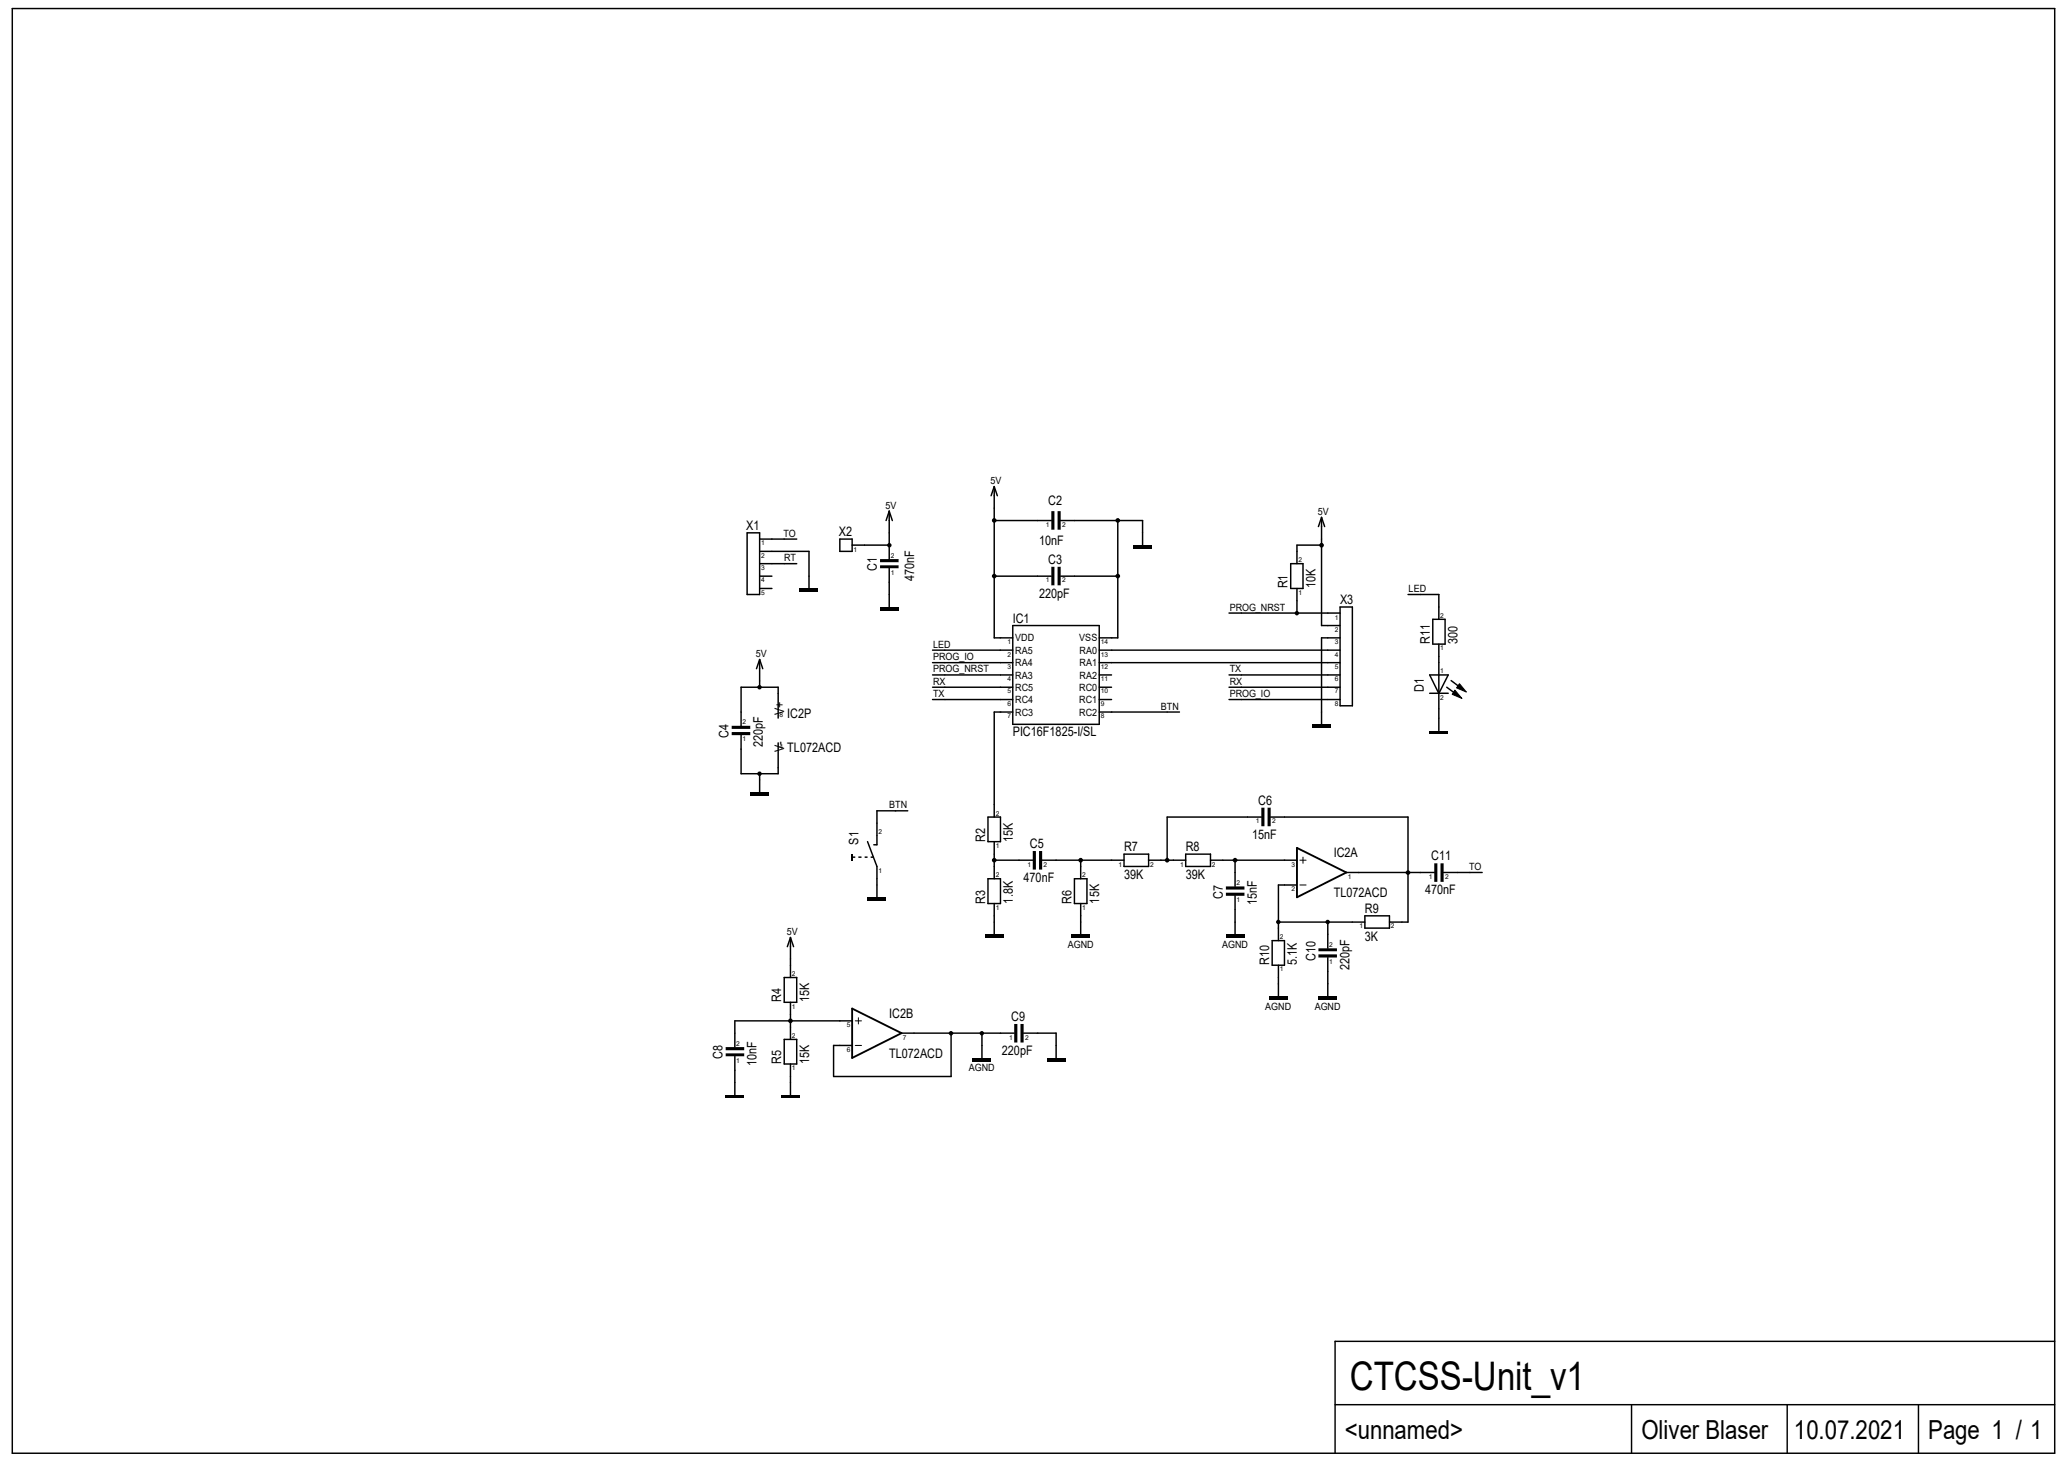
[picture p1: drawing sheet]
<svg xmlns="http://www.w3.org/2000/svg" width="420mm" height="297mm" viewBox="0 0 420 297" stroke-linecap="round" stroke-linejoin="round" font-family="sans-serif">
<g fill="none" stroke="#000" stroke-width=".3">
<path d="M2.5 1.7h415v293.5h-415zM202 98.8v30.8h3.8M202 98.8l.6 1.9M202 98.8l-.6 1.9M151.8 108.2h2.5v12.6h-2.5zM154.3 114.5h7.6M154.3 117.1h2.5M154.3 119.5h2.5M154.3 112h10.1v7.5M154.3 109.5h7.6M170.6 109.5h2.5v2.5h-2.5zM173.1 110.7h7.6"/>
<path d="M180.7 103.8v9.8M180.7 115.4v7.9M180.7 103.8l.6 1.9M180.7 103.8l-.7 1.9M202 117.1h11.6M202 105.7h11.6M215.5 117.1h11.6M215.5 105.7h16.7v5M227.1 105.7v23.9h-3.7M262.3 114.5h2.5v5h-2.5zM263.5 119.5v5M268.5 110.7h-5v3.8"/>
<path d="M268.5 105.1v22h3.8M268.5 105.1l.7 1.9M268.5 105.1l-.6 1.9M154.3 134v5.6M154.3 134l.7 1.8M154.3 134l-.6 1.8M189.5 137.1h16.3M189.5 132.1h16.3M189.5 134.6h16.3M189.5 139.6h16.3M205.8 127.1h17.6v20.1h-17.6zM223.4 137.1h2.4"/>
<path d="M223.4 132.1h48.9M223.4 134.6h48.9M223.4 139.6h2.4M249.7 137.1h22.6M249.7 124.5h22.6M249.7 139.6h22.6M272.3 129.6h-3.8v17.6M272.3 123.3h2.5v20.1h-2.5zM286.1 120.8h6.3v5M290.5 137.1h3.8l-1.9 3.8zM291.1 125.8h2.5v5.1h-2.5zM292.4 130.9v17.5"/>
<path d="M294 139.6l2 1.5M294.9 138.3l2 1.5M150.6 149.4v7.8h7.5v-6.3M154.3 157.2v3.8M158.1 145.9v-6.3h-7.5v7.8M189.5 142.1h16.3M205.8 144.7h-3.8v21.3M223.4 144.7h16.2M223.4 142.1h2.4M249.7 142.1h22.6M290.5 140.8h3.8M176.3 171l1.9 5v6.3"/>
<path d="M184.4 164.7h-6.2v6.9h-.7M200.7 178.5h2.6v5.1h-2.6zM200.7 166h2.6v5h-2.6zM202 171v7.5M202 174.8h7.8M211.8 174.8h16.6M218.3 178.5h2.6v5.1h-2.6zM219.6 174.8v3.7M228.4 173.5h5v2.5h-5zM233.4 174.8h7.5M240.9 173.5h5.1v2.5h-5.1zM246 174.8h17.5"/>
<path d="M251 174.8v5.3M256.3 166h-19.1v8.8M258.2 166h27.9v21.3h-3.8M263.5 179.8h-3.7v11.3M273.6 177.2h17.8M293.3 177.2h7.9M159.3 198.6h2.6v5h-2.6zM160.6 190.5v8.1M160.6 190.5l.6 1.8M160.6 190.5l-.6 1.8M202 183.6v6.2M219.6 183.6v6.2"/>
<path d="M251 182v7.8M258.5 191.1h2.5v5h-2.5zM259.8 196.1v6.3M259.8 187.3h17.5M269.8 187.3v5.4M269.8 194.5v7.9M277.3 186.1h5v2.5h-5zM149.3 214.6v7.9M159.3 211.2h2.6v5h-2.6zM160.6 203.6v7.6M160.6 216.2v6.3M173.1 207.4h-23.8v5.3"/>
<path d="M183.2 209.9h22.9M193.3 209.9v8.8h-23.9v-6.3h3.7M199.5 209.9v5M208 209.9h6.6v5M417.5 272.5h-146.2v22.7M271.3 285.4h146.2M331.5 285.4v9.8M363.1 285.4v9.8M389.8 285.4v9.8"/>
</g>
<g fill="#000">
<path d="M162.5 119.5h3.7v.7h-3.7z" fill-rule="evenodd"/>
<path d="M178.8 113.6h3.8v.6h-3.8zM178.8 114.9h3.8v.5h-3.8z" fill-rule="evenodd"/>
<path d="M214.9 115.1h.6v3.8h-.6zM213.6 115.1h.6v3.8h-.6z" fill-rule="evenodd"/>
<path d="M214.9 103.8h.6v3.8h-.6zM213.6 103.8h.6v3.8h-.6z" fill-rule="evenodd"/>
<path d="M230.3 110.7h3.7v.7h-3.7z" fill-rule="evenodd"/>
<path d="M178.8 123.3h3.8v.7h-3.8z" fill-rule="evenodd"/>
<path d="M148.7 147.4h3.7v.7h-3.7zM148.7 148.7h3.7v.7h-3.7z" fill-rule="evenodd"/>
<path d="M266.7 147.2h3.7v.6h-3.7z" fill-rule="evenodd"/>
<path d="M290.5 148.4h3.8v.6h-3.8z" fill-rule="evenodd"/>
<path d="M152.4 161h3.8v.6h-3.8z" fill-rule="evenodd"/>
<path d="M173.1 174h.7v.3h-.7zM174.4 174h.6v.3h-.6zM175.7 174h.6v.3h-.6zM176.9 174h.6v.3h-.6z" fill-rule="evenodd"/>
<path d="M173 173.5h.3v1.3h-.3z" fill-rule="evenodd"/>
<path d="M211.1 172.9h.7v3.8h-.7zM209.8 172.9h.7v3.8h-.7z" fill-rule="evenodd"/>
<path d="M257.6 164.1h.6v3.8h-.6zM256.3 164.1h.6v3.8h-.6z" fill-rule="evenodd"/>
<path d="M292.7 175.4h.6v3.8h-.6zM291.4 175.4h.7v3.8h-.7z" fill-rule="evenodd"/>
<path d="M176.3 182.3h3.7v.6h-3.7z" fill-rule="evenodd"/>
<path d="M200.2 189.8h3.7v.7h-3.7z" fill-rule="evenodd"/>
<path d="M217.7 189.8h3.8v.7h-3.8z" fill-rule="evenodd"/>
<path d="M249.1 189.8h3.8v.7h-3.8z" fill-rule="evenodd"/>
<path d="M249.1 180.1h3.8v.6h-3.8zM249.1 181.4h3.8v.6h-3.8z" fill-rule="evenodd"/>
<path d="M267.9 192.7h3.8v.6h-3.8zM267.9 193.9h3.8v.6h-3.8z" fill-rule="evenodd"/>
<path d="M147.4 212.7h3.8v.7h-3.8zM147.4 214h3.8v.6h-3.8z" fill-rule="evenodd"/>
<path d="M197.6 214.9h3.8v.7h-3.8z" fill-rule="evenodd"/>
<path d="M207.3 208h.7v3.8h-.7zM206.1 208h.6v3.8h-.6z" fill-rule="evenodd"/>
<path d="M212.7 214.9h3.8v.7h-3.8z" fill-rule="evenodd"/>
<path d="M257.9 202.4h3.7v.6h-3.7z" fill-rule="evenodd"/>
<path d="M267.9 202.4h3.8v.6h-3.8z" fill-rule="evenodd"/>
<path d="M147.4 222.5h3.8v.6h-3.8z" fill-rule="evenodd"/>
<path d="M158.7 222.5h3.8v.6h-3.8z" fill-rule="evenodd"/>
<circle cx="180.7" cy="110.8" r=".45"/>
<circle cx="202" cy="117" r=".48"/>
<circle cx="202" cy="105.7" r=".48"/>
<circle cx="227.1" cy="117" r=".48"/>
<circle cx="227.1" cy="105.7" r=".48"/>
<circle cx="268.5" cy="110.8" r=".48"/>
<circle cx="154.3" cy="139.6" r=".45"/>
<circle cx="263.5" cy="124.6" r=".45"/>
<circle cx="154.3" cy="157.2" r=".45"/>
<circle cx="202" cy="174.8" r=".48"/>
<circle cx="219.6" cy="174.8" r=".48"/>
<circle cx="237.2" cy="174.8" r=".48"/>
<circle cx="251" cy="174.8" r=".48"/>
<circle cx="286.1" cy="177.3" r=".48"/>
<circle cx="259.7" cy="187.3" r=".45"/>
<circle cx="269.8" cy="187.3" r=".45"/>
<circle cx="160.6" cy="207.4" r=".48"/>
<circle cx="193.2" cy="209.9" r=".45"/>
<circle cx="199.5" cy="209.9" r=".45"/>
</g>
<path d="M295.6 140.2l1.5 1.7-2-.8zM296.5 138.9l1.4 1.7-1.9-.9z" fill="#000" stroke="#000" stroke-width=".2"/>
<path d="M264.1 179.8h1.3M264.1 174.8h1.3M264.8 174.1v1.3M173.8 212.4h1.2M173.8 207.4h1.2M174.4 206.8v1.2" fill="none" stroke="#000" stroke-width=".2"/>
<path d="M263.5 172.3l10.1 4.9-10.1 5.1zM173.1 204.9l10.1 5-10.1 5z" fill="none" stroke="#000" stroke-width=".38"/>
<text font-size="8" x="274.2" y="282.4">CTCSS-Unit_v1</text>
<g font-size="5.3">
<text x="273.3" y="292.3">&lt;unnamed&gt;</text>
<text x="333.5" y="292.3">Oliver Blaser</text>
<text x="364.5" y="292.3">10.07.2021</text>
<text x="391.8" y="292.3">Page 1 / 1</text>
</g>
<g font-size="2.7">
<text x="151.6" y="107.6">X1</text>
<text x="213" y="102.6">C2</text>
<text x="170.4" y="108.9">X2</text>
<text x="211.1" y="110.7">10nF</text>
<text x="178.2" y="116.1" transform="rotate(-90 178.2 116.1)">C1</text>
<text x="185.7" y="118" transform="rotate(-90 185.7 118)">470nF</text>
<text x="213" y="114.5">C3</text>
<text x="261.6" y="119.5" transform="rotate(-90 261.6 119.5)">R1</text>
<text x="267.3" y="119.5" transform="rotate(-90 267.3 119.5)">10K</text>
<text x="211.1" y="121.4">220pF</text>
<text x="272.3" y="122.7">X3</text>
<text x="205.8" y="126.6">IC1</text>
<text x="290.5" y="130.9" transform="rotate(-90 290.5 130.9)">R11</text>
<text x="296.1" y="130.9" transform="rotate(-90 296.1 130.9)">300</text>
<text x="289.3" y="140.6" transform="rotate(-90 289.3 140.6)">D1</text>
<text x="148" y="150" transform="rotate(-90 148 150)">C4</text>
<text x="159.3" y="145.3" transform="rotate(-90 159.3 145.3)">V+</text>
<text x="160" y="145.9">IC2P</text>
<text x="205.8" y="149.6">PIC16F1825-I/SL</text>
<text x="155" y="151.8" transform="rotate(-90 155 151.8)">220pF</text>
<text x="159.3" y="152.8" transform="rotate(-90 159.3 152.8)">V-</text>
<text x="160" y="152.8">TL072ACD</text>
<text x="255.6" y="163.5">C6</text>
<text x="174.4" y="171.6" transform="rotate(-90 174.4 171.6)">S1</text>
<text x="200.2" y="171" transform="rotate(-90 200.2 171)">R2</text>
<text x="205.8" y="171" transform="rotate(-90 205.8 171)">15K</text>
<text x="209.2" y="172.3">C5</text>
<text x="228.4" y="172.9">R7</text>
<text x="240.9" y="172.9">R8</text>
<text x="254.4" y="170.4">15nF</text>
<text x="208" y="179.2">470nF</text>
<text x="228.4" y="178.5">39K</text>
<text x="240.9" y="178.5">39K</text>
<text x="271" y="174.1">IC2A</text>
<text x="290.8" y="174.8">C11</text>
<text x="200.2" y="183.6" transform="rotate(-90 200.2 183.6)">R3</text>
<text x="205.8" y="183.6" transform="rotate(-90 205.8 183.6)">1.8K</text>
<text x="217.7" y="183.6" transform="rotate(-90 217.7 183.6)">R6</text>
<text x="223.4" y="183.6" transform="rotate(-90 223.4 183.6)">15K</text>
<text x="248.5" y="182.6" transform="rotate(-90 248.5 182.6)">C7</text>
<text x="255.4" y="183.9" transform="rotate(-90 255.4 183.9)">15nF</text>
<text x="271" y="182.3">TL072ACD</text>
<text x="277.3" y="185.4">R9</text>
<text x="289.6" y="181.7">470nF</text>
<text x="277.3" y="191.1">3K</text>
<text x="257.9" y="196.1" transform="rotate(-90 257.9 196.1)">R10</text>
<text x="263.5" y="196.1" transform="rotate(-90 263.5 196.1)">5.1K</text>
<text x="267.3" y="195.2" transform="rotate(-90 267.3 195.2)">C10</text>
<text x="274.2" y="197" transform="rotate(-90 274.2 197)">220pF</text>
<text x="158.7" y="203.6" transform="rotate(-90 158.7 203.6)">R4</text>
<text x="164.4" y="203.6" transform="rotate(-90 164.4 203.6)">15K</text>
<text x="180.7" y="206.8">IC2B</text>
<text x="205.5" y="207.4">C9</text>
<text x="146.8" y="215.2" transform="rotate(-90 146.8 215.2)">C8</text>
<text x="180.7" y="214.9">TL072ACD</text>
<text x="203.6" y="214.3">220pF</text>
<text x="153.7" y="216.5" transform="rotate(-90 153.7 216.5)">10nF</text>
<text x="158.7" y="216.2" transform="rotate(-90 158.7 216.2)">R5</text>
<text x="164.4" y="216.2" transform="rotate(-90 164.4 216.2)">15K</text>
</g>
<g font-size="2">
<text x="201.3" y="98.3">5V</text>
<text x="179.9" y="103.3">5V</text>
<text x="267.8" y="104.6">5V</text>
<text x="159.2" y="109">TO</text>
<text x="159.3" y="114">RT</text>
<text x="249.9" y="124">PROG_NRST</text>
<text x="286.2" y="120.3">LED</text>
<text x="189.6" y="131.6">LED</text>
<text x="206.3" y="130.3">VDD</text>
<text x="219.3" y="130.3">VSS</text>
<text x="153.6" y="133.5">5V</text>
<text x="189.6" y="136.6">PROG_NRST</text>
<text x="189.6" y="134.1">PROG_IO</text>
<text x="206.3" y="137.8">RA3</text>
<text x="206.3" y="135.3">RA4</text>
<text x="206.3" y="132.8">RA5</text>
<text x="219.4" y="137.8">RA2</text>
<text x="219.4" y="135.3">RA1</text>
<text x="219.4" y="132.8">RA0</text>
<text x="249.9" y="136.6">TX</text>
<text x="189.6" y="141.6">TX</text>
<text x="189.6" y="139.1">RX</text>
<text x="206.3" y="142.9">RC4</text>
<text x="206.3" y="140.4">RC5</text>
<text x="219.3" y="142.9">RC1</text>
<text x="219.3" y="140.4">RC0</text>
<text x="249.9" y="141.6">PROG_IO</text>
<text x="249.9" y="139.1">RX</text>
<text x="206.3" y="145.4">RC3</text>
<text x="219.3" y="145.4">RC2</text>
<text x="235.9" y="144.1">BTN</text>
<text x="180.7" y="164.2">BTN</text>
<text x="298.5" y="176.7">TO</text>
<text x="159.9" y="190">5V</text>
<text x="217" y="192.5">AGND</text>
<text x="248.3" y="192.5">AGND</text>
<text x="257.1" y="205.1">AGND</text>
<text x="267.1" y="205.1">AGND</text>
<text x="196.9" y="217.6">AGND</text>
</g>
<g font-size="1.4">
<text x="212.5" y="107">1</text>
<text x="215.8" y="107">2</text>
<text x="154.6" y="113.3">2</text>
<text x="154.6" y="110.8">1</text>
<text x="173.4" y="112.1">1</text>
<text x="181" y="113.3">2</text>
<text x="154.6" y="118.3">4</text>
<text x="154.6" y="115.8">3</text>
<text x="181" y="116.8">1</text>
<text x="212.5" y="118.3">1</text>
<text x="215.8" y="118.3">2</text>
<text x="263.8" y="114.2">2</text>
<text x="154.6" y="120.8">5</text>
<text x="263.8" y="120.8">1</text>
<text x="271.2" y="125.9">1</text>
<text x="292.7" y="125.5">2</text>
<text x="204.7" y="130.9">1</text>
<text x="223.7" y="130.9">14</text>
<text x="271.2" y="130.9">3</text>
<text x="271.2" y="128.4">2</text>
<text x="204.7" y="135.9">3</text>
<text x="204.7" y="133.4">2</text>
<text x="223.7" y="135.9">12</text>
<text x="223.7" y="133.4">13</text>
<text x="271.2" y="135.9">5</text>
<text x="271.2" y="133.4">4</text>
<text x="292.7" y="132.1">1</text>
<text x="292.7" y="136.8">1</text>
<text x="204.7" y="143.4">6</text>
<text x="204.7" y="140.9">5</text>
<text x="204.7" y="138.4">4</text>
<text x="223.7" y="143.4">9</text>
<text x="223.7" y="140.9">10</text>
<text x="223.7" y="138.4">11</text>
<text x="271.2" y="143.4">8</text>
<text x="271.2" y="140.9">7</text>
<text x="271.2" y="138.4">6</text>
<text x="292.7" y="142.2">2</text>
<text x="150.9" y="147.2">2</text>
<text x="158.4" y="145.6">8</text>
<text x="204.7" y="145.9">7</text>
<text x="223.7" y="145.9">8</text>
<text x="150.9" y="150.6">1</text>
<text x="158.4" y="152.2">4</text>
<text x="202.3" y="165.7">2</text>
<text x="255.2" y="167.3">1</text>
<text x="258.5" y="167.3">2</text>
<text x="178.5" y="169.5">2</text>
<text x="202.3" y="172.3">1</text>
<text x="178.5" y="177.3">1</text>
<text x="202.3" y="178.2">2</text>
<text x="208.7" y="176.1">1</text>
<text x="212.1" y="176.1">2</text>
<text x="219.9" y="178.2">2</text>
<text x="227.3" y="176.1">1</text>
<text x="233.7" y="176.1">2</text>
<text x="239.8" y="176.1">1</text>
<text x="246.3" y="176.1">2</text>
<text x="251.3" y="179.8">2</text>
<text x="262.4" y="176.1">3</text>
<text x="273.9" y="178.6">1</text>
<text x="290.3" y="178.6">1</text>
<text x="293.6" y="178.6">2</text>
<text x="202.3" y="184.8">1</text>
<text x="219.9" y="184.8">1</text>
<text x="251.3" y="183.3">1</text>
<text x="262.4" y="181.1">2</text>
<text x="260.1" y="190.8">2</text>
<text x="276.2" y="188.6">1</text>
<text x="282.6" y="188.6">2</text>
<text x="260.1" y="197.4">1</text>
<text x="270.1" y="192.4">2</text>
<text x="270.1" y="195.8">1</text>
<text x="160.9" y="198.3">2</text>
<text x="160.9" y="204.9">1</text>
<text x="172" y="208.7">5</text>
<text x="149.6" y="212.4">2</text>
<text x="149.6" y="215.9">1</text>
<text x="160.9" y="210.9">2</text>
<text x="172" y="213.7">6</text>
<text x="183.5" y="211.2">7</text>
<text x="205" y="211.2">1</text>
<text x="208.3" y="211.2">2</text>
<text x="160.9" y="217.5">1</text>
</g>
</svg>
